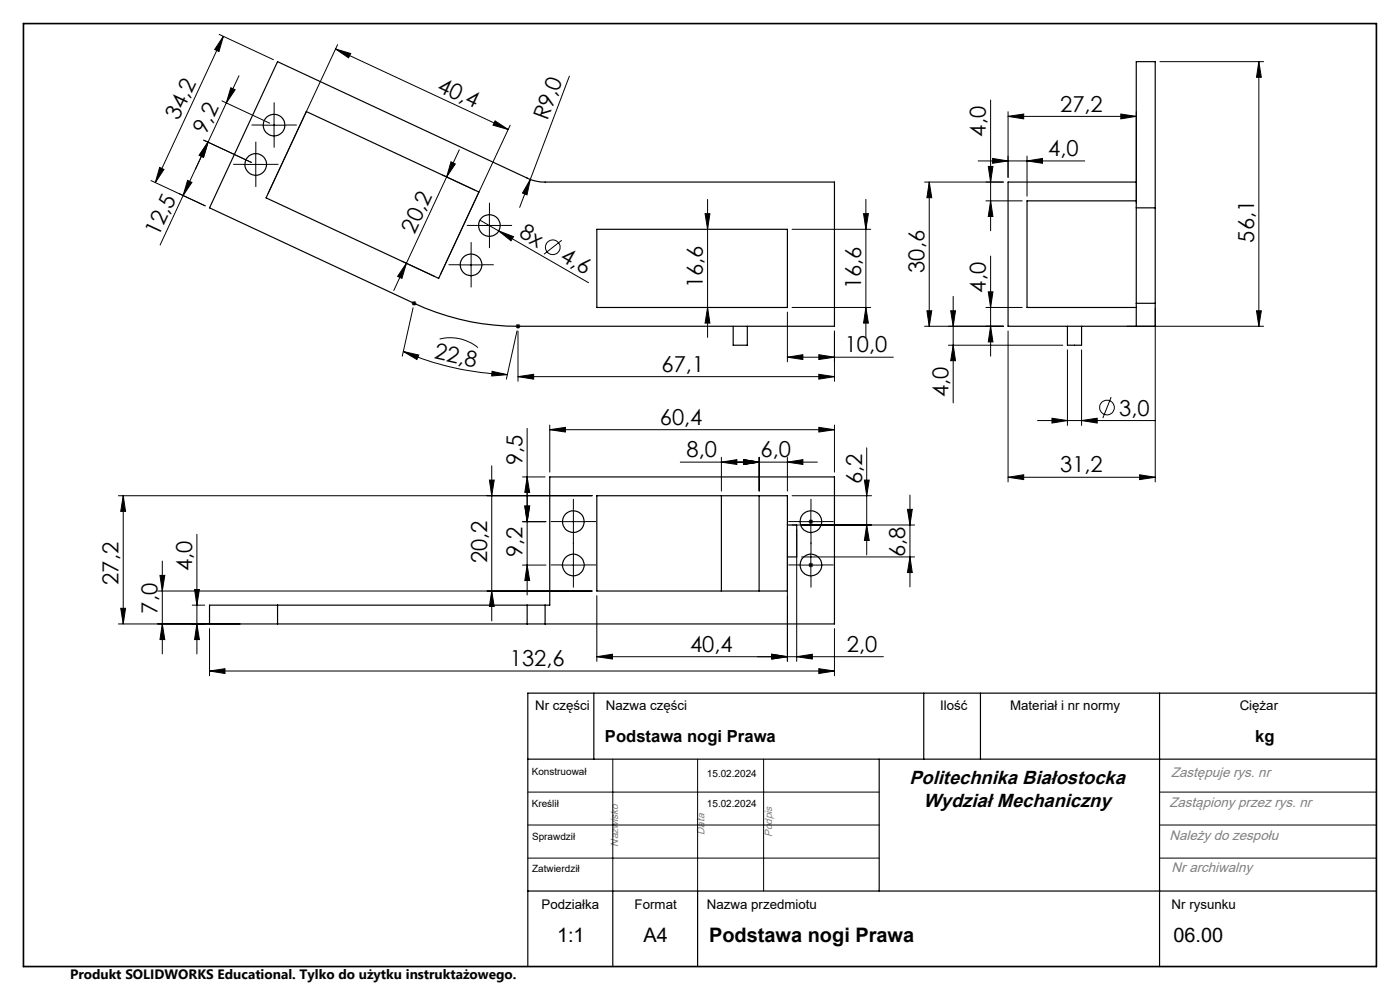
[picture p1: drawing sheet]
<svg xmlns="http://www.w3.org/2000/svg" width="297mm" height="210mm" viewBox="0 0 297 210" stroke-linecap="round" stroke-linejoin="round" font-family="sans-serif">
<g fill="none" stroke="#000" stroke-width=".25">
<path d="M58.9 13.1l52.9 24.7a8.7 8.7 0 0 0 3.8 .8h61.4v30.6h-67.1a51.5 51.5 0 0 1-22.1-4.9l-43.3-20.2zM65 23.7l36.6 17-8.5 18.3-36.7-17zM241.1 38.6h-27.2v30.6h31.2v-4.9M126.6 48.6h40.4v16.6h-40.4zM241.1 42.6h-23.2v22.6h23.2M241.1 44.1h4M155.5 69.2v4h3v-4M226.4 69.2v4h3v-4M241.1 64.3v4.9M241.1 64.3v-51.2h4v51.2M241.1 64.3h4M126.6 105.2h40.4v20.2h-40.4z"/>
<path d="M153 105.2v20.2M161 105.2v20.2M167 111.4h2v6.7h-2M58.9 128.4v4M111.8 132.4h3.8M111.8 128.4h3.8M111.8 128.4h-67.4v4h67.4M111.8 128.4v4M115.6 128.4h1v-27.2h60.4v31.2h-61.4M115.6 128.4v4M126 147v14M196 147v14"/>
<path d="M208 147v14M246 147v58M292 147h-180v58M112 161h180M186.5 161v28M112 189h180M130 189v16M148 189v16"/>
<circle cx="54.2" cy="34.9" r="2.3"/>
<circle cx="58.1" cy="26.5" r="2.31"/>
<circle cx="99.9" cy="56.2" r="2.29"/>
<circle cx="103.8" cy="47.8" r="2.31"/>
<circle cx="121.6" cy="119.9" r="2.3"/>
<circle cx="121.6" cy="110.7" r="2.31"/>
<circle cx="172" cy="110.6" r="2.29"/>
<circle cx="172" cy="119.9" r="2.31"/>
</g>
<g fill="none" stroke="#000" stroke-width=".21">
<path d="M46.5 7.3l11.5 5.4M47.4 7.7l-14.5 31M47.4 7.7l-.9 3.2-1-.4zM49 18.6l.9 .4-1.9 2.8zM50.7 16.1l-6.6 14.1M71.2 10.4l36.6 17.1M71.2 10.4l3.2 1-.5 .9zM71.6 9.5l-14.7 31.6M120.8 16.1l-8.3 22M246.1 13.1h22M267.1 13.1l.5 3.3h-1zM267.1 13.1v56.1"/>
<path d="M32 38.3l11.5 5.4-5.5-2.6M33.9 35.5l.9 .4-1.9 2.8zM39.8 38.3l.9 .4-1.9 2.8zM43.2 29.7l10.1 4.8M44.1 30.2l-.9 3.2-.9-.5zM44.1 30.2l-5.3 11.3M47.1 21.4l10.1 4.7M51.8 34.9h5M54.3 32.4v5M55.6 26.6h5M58.1 24.1v4.9M93.8 37.1l6.9 3.2"/>
<path d="M95.7 34.3l.9 .5-1.8 2.7zM97.4 31.8l-11.2 24M105 25.6l2.8 1.9-3.2-.9zM108.2 26.6l-14.7 31.5M112.5 38.1l-.7 3.2-1-.4zM112.5 38.1l-2.3 5.9M196.1 38.6h16.8M197.1 38.6l.6 3.3h-1.1zM197.1 38.6v30.6M207.5 34.1h22.6M209.7 35.3h.9l-.5 3.3zM210.1 21.2v27.8"/>
<path d="M210.6 33.6l3.3 .5-3.3 .5zM213.9 24.7l3.3-.5v1zM213.9 23.7v13.9M213.9 24.7h27.2M217.9 34.1l3.3-.5v1zM217.9 33.1v8.5M237.8 24.2l3.3 .5-3.3 .5zM241.1 23.7v19.4M38.8 41.5l-4.8 10.5M85.3 55.4l6.9 3.2M86.2 55.8l-2.7 5.8M86.2 55.8l-.9 3.2-1-.4z"/>
<path d="M97.4 56.2h5M99.9 53.7v5M101.3 47.8h5M101.8 46.7l4 2.3M103.8 45.3v5M105.8 49l3.1 1.2-.5 .9zM105.8 49l19 11M119.2 51l-3.8 2.9M149.6 45.3h1l-.5 3.3zM150.1 42.3v29.3M168 48.6h16.7M183.2 45.3h1l-.5 3.3z"/>
<path d="M183.7 42.3v29.3M209.2 42.6h7.7M210.1 42.6l.5 3.3h-.9zM210.1 54.3v21.3M85.6 74.6l3.2 .7-.4 1zM85.6 74.6a62.4 62.4 0 0 0 22 4.9M87.3 64.3h1M87.5 64l.7 .7M87.6 65.3l-2.3 10.3M87.8 63.8v1M88.2 64l-.7 .7M93.3 71.9a9.1 9.1 0 0 1 8.1 1.9"/>
<path d="M104.4 78.8l3.2 .7-3.3 .3zM109.4 69.2h1M109.5 68.9l.7 .7M109.7 70.2l-2.3 10.2M109.9 79.9l3.3-.5v1zM109.9 68.7v1M109.9 70.2v10.7M109.9 79.9h67.1M110.2 68.9l-.7 .7M150.1 65.2l.5 3.3h-1zM167 75.8l3.3-.6v1.1zM167 66.2v10.6"/>
<path d="M167 75.8h22.5M168 65.2h16.7M173.7 79.4l3.3 .5-3.3 .5zM173.7 75.2l3.3 .6-3.3 .5zM177 70.2v10.7M183.7 65.2l.5 3.3h-1zM196.1 69.2h16.8M196.6 65.9h1.1l-.6 3.3zM201.2 73.2h24.3M201.7 65.9h1l-.5 3.3zM202.2 73.2l.5 3.3h-1zM202.2 62.9v22.6"/>
<path d="M209.2 65.2h7.7M209.7 61.9h.9l-.5 3.3zM210.1 69.2l.5 3.3h-.9zM213.9 70.2v32M226.4 74.2v16M229.4 74.2v16M239.1 69.2h29M245.1 65.3v36.9M266.6 65.9h1l-.5 3.3zM104.3 98.8v32.9M111.8 90.9v35.3M116.6 91.1l3.3-.4v.9z"/>
<path d="M116.6 90.2v9.9M116.6 91.1h60.4M144.3 98h29.1M153 98l3.3-.5v1zM153 97v7.2M157.7 97.5l3.3 .5-3.3 .5zM161 97v7.2M167 98l3.3-.5v1zM167 97v7.2M173.7 90.7l3.3 .4-3.3 .5zM177 90.2v9.9M183.9 95v22.7"/>
<path d="M220.1 89.2h25M223.2 88.7l3.2 .5-3.2 .5zM229.4 89.2l3.4-.5v1zM235.7 84.2l-1.7 4.5M25.1 105.2h100.5M26.1 105.2l.5 3.3h-1zM26.1 105.2v27.2M34.4 119v19.7M41.8 113.3v25.4M103.8 101.8h1l-.5 3.4zM110.8 119.9h5M110.8 110.7h5"/>
<path d="M110.8 101.2h4.8M111.3 107.3h1.1l-.6 3.4zM111.8 101.2l.6 3.2h-1.1zM111.8 119.9l.6 3.2h-1.1zM119.1 119.9h5M119.1 110.7h5M121.6 108.2v5M121.6 117.4v4.9M167 112.4v27.9M168 111.4h26M168 105.2h16.9M169 112.4v27.9"/>
<path d="M169.5 119.9h5M169.5 110.7h5M170 118.1h24M171.7 119.5l.7 .7M171.7 110.3l.7 .7M172 108.2v5M172 117.4v4.9M172.4 119.5l-.7 .7M172.4 110.3l-.7 .7M183.4 101.8h1l-.5 3.4zM183.9 111.4l.5 3.2h-1zM192.5 108h1l-.5 3.4z"/>
<path d="M193 105v19.5M193 118.1l.5 3.4h-1zM213.9 101.2l3.3-.5v1zM213.9 101.2h31.2M241.8 100.7l3.3 .5-3.3 .5zM25.1 132.4h25.8M25.6 129h1l-.5 3.4zM33.4 125.4h92.2M33.9 122.1h1.1l-.6 3.3zM34.4 132.4l.6 3.3h-1.1zM40.8 128.4h2.6M41.3 125.1h1l-.5 3.3z"/>
<path d="M41.8 132.4l.5 3.3h-1zM44.4 133.3v10.1M104.3 125.4l.5 3.2h-1zM126.6 139.3l3.3-.5v1zM126.6 139.3h60.8M126.6 126.4v13.9M163.7 138.8l3.3 .5-3.3 .5zM169 139.3l3.3-.5v1zM177 133.3v10.1M44.4 142.3l3.3-.5v1.1zM44.4 142.3h132.6M173.7 141.8l3.3 .5-3.3 .6z"/>
<path d="M112 168h74.5M112 175h74.5M130 161v28M148 161v28M162 161v28M246 168h46M246 175h46M112 182h74.5M246 182h46"/>
<circle cx="117.3" cy="52.5" r="1.56"/>
<circle cx="234.8" cy="86.4" r="1.55"/>
</g>
<g fill="none" stroke="#000" stroke-width=".21" stroke-dasharray="15.2 1.3 1.3 1.3" stroke-linecap="butt">
<path d="M51.8 34.9h-2.3M54.3 32.4v-2.3M54.3 37.4v2.3M55.7 26.5h-2.3M56.8 34.9h2.3M58.2 24v-2.3M58.2 29v2.3M60.7 26.5h2.3M97.4 56.2h-2.3M99.9 53.7v-2.3M99.9 58.7v2.3M101.3 47.8h-2.3"/>
<path d="M102.4 56.2h2.3M103.8 45.3v-2.3M103.8 50.3v2.3M106.3 47.8h2.3M119.1 110.6h-2.3M119.1 119.8h-2.3M121.6 108.1v-2.3M121.6 113.1v2.3M121.6 117.3v-2.3M124.1 110.6h2.3M124.1 119.8h2.3M169.5 119.8h-2.3"/>
<path d="M169.5 110.6h-2.3M172 117.3v-2.3M172 108.1v-2.3M172 113.1v2.3M174.5 119.8h2.3M174.5 110.6h2.3M121.6 122.3v2.3M172 122.3v2.3"/>
</g>
<path d="M5 5h287v200h-287z" fill="none" stroke="#000" stroke-width=".35"/>
<g fill="#000">
<path d="M112.5 38.1l-.7 3.2-1-.4zM105.8 49l3.1 1.2-.5 .9z"/>
<path d="M71.2 10.4l3.2 1-.5 .9zM105 25.6l2.8 1.9-3.2-.9z"/>
<path d="M49 18.6l.9 .4-1.9 2.8zM44.1 30.2l-.9 3.2-.9-.5zM47.4 7.7l-.9 3.2-1-.4zM33.9 35.5l.9 .4-1.9 2.8z"/>
<path d="M217.9 34.1l3.3-.5v1zM210.6 33.6l3.3 .5-3.3 .5z"/>
<path d="M39.8 38.3l.9 .4-1.9 2.8zM44.1 30.2l-.9 3.2-.9-.5z"/>
<path d="M86.2 55.8l-.9 3.2-1-.4zM95.7 34.3l.9 .5-1.8 2.7z"/>
<path d="M149.6 45.3h1l-.5 3.3zM150.1 65.2l.5 3.3h-1zM41.3 125.1h1l-.5 3.3zM41.8 132.4l.5 3.3h-1zM33.9 122.1h1.1l-.6 3.3zM34.4 132.4l.6 3.3h-1.1zM26.1 105.2l.5 3.3h-1zM25.6 129h1l-.5 3.4zM111.8 101.2l.6 3.2h-1.1zM111.3 107.3h1.1l-.6 3.4zM103.8 101.8h1l-.5 3.4zM104.3 125.4l.5 3.2h-1z"/>
<path d="M183.2 45.3h1l-.5 3.3zM183.7 65.2l.5 3.3h-1z"/>
<path d="M210.1 42.6l.5 3.3h-.9zM209.7 35.3h.9l-.5 3.3z"/>
<path d="M85.6 74.6l3.2 .7-.4 1zM104.4 78.8l3.2 .7-3.3 .3z"/>
<path d="M109.9 79.9l3.3-.5v1zM173.7 79.4l3.3 .5-3.3 .5z"/>
<path d="M167 75.8l3.3-.6v1.1zM173.7 75.2l3.3 .6-3.3 .5zM44.4 142.3l3.3-.5v1.1zM173.7 141.8l3.3 .5-3.3 .6zM116.6 91.1l3.3-.4v.9zM173.7 90.7l3.3 .4-3.3 .5zM126.6 139.3l3.3-.5v1zM163.7 138.8l3.3 .5-3.3 .5zM153 98l3.3-.5v1zM157.7 97.5l3.3 .5-3.3 .5zM157.7 97.5l3.3 .5-3.3 .5zM167 98l3.3-.5v1z"/>
<path d="M196.6 65.9h1.1l-.6 3.3zM197.1 38.6l.6 3.3h-1.1z"/>
<path d="M201.7 65.9h1l-.5 3.3zM202.2 73.2l.5 3.3h-1zM209.7 61.9h.9l-.5 3.3zM210.1 69.2l.5 3.3h-.9z"/>
<path d="M223.2 88.7l3.2 .5-3.2 .5zM229.4 89.2l3.4-.5v1zM213.9 24.7l3.3-.5v1zM237.8 24.2l3.3 .5-3.3 .5zM213.9 101.2l3.3-.5v1zM241.8 100.7l3.3 .5-3.3 .5z"/>
<path d="M111.8 119.9l.6 3.2h-1.1zM111.3 107.3h1.1l-.6 3.4zM193 118.1l.5 3.4h-1zM192.5 108h1l-.5 3.4zM183.9 111.4l.5 3.2h-1zM183.4 101.8h1l-.5 3.4zM266.6 65.9h1l-.5 3.3zM267.1 13.1l.5 3.3h-1z"/>
<path d="M169 139.3l3.3-.5v1zM163.7 138.8l3.3 .5-3.3 .5z"/>
</g>
<g font-size="4.7">
<text x="92.5" y="19.2" transform="rotate(25 92.5 19.2)">40,4</text>
<text x="224.9" y="23.7">27,2</text>
<text x="37.9" y="25.7" transform="rotate(-65 37.9 25.7)">34,2</text>
<text x="43.8" y="28.6" transform="rotate(-65 43.8 28.6)">9,2</text>
<text x="116.1" y="25.7" transform="rotate(-70 116.1 25.7)">R9,0</text>
<text x="209.2" y="29" transform="rotate(-90 209.2 29)">4,0</text>
<text x="222.4" y="33.1">4,0</text>
<text x="33.6" y="50.3" transform="rotate(-65 33.6 50.3)">12,5</text>
<text x="88" y="49.7" transform="rotate(-65 88 49.7)">20,2</text>
<text x="109.9" y="50.1" transform="rotate(30 109.9 50.1)">8x</text>
<text x="266.1" y="51.4" transform="rotate(-90 266.1 51.4)">56,1</text>
<text x="118.7" y="55.2" transform="rotate(30 118.7 55.2)">4,6</text>
<text x="196.1" y="57.9" transform="rotate(-90 196.1 57.9)">30,6</text>
<text x="149.1" y="61.1" transform="rotate(-90 149.1 61.1)">16,6</text>
<text x="182.7" y="61.4" transform="rotate(-90 182.7 61.4)">16,6</text>
<text x="209.2" y="62.1" transform="rotate(-90 209.2 62.1)">4,0</text>
<text x="92" y="76" transform="rotate(13 92 76)">22,8</text>
<text x="179.2" y="74.7">10,0</text>
<text x="140.3" y="78.9">67,1</text>
<text x="201.2" y="84.2" transform="rotate(-90 201.2 84.2)">4,0</text>
<text x="237.4" y="88.1">3,0</text>
<text x="140" y="90.1">60,4</text>
<text x="110.8" y="98.6" transform="rotate(-90 110.8 98.6)">9,5</text>
<text x="145.6" y="97">8,0</text>
<text x="161.4" y="97">6,0</text>
<text x="224.9" y="100.2">31,2</text>
<text x="182.9" y="102.7" transform="rotate(-90 182.9 102.7)">6,2</text>
<text x="103.3" y="119.5" transform="rotate(-90 103.3 119.5)">20,2</text>
<text x="110.8" y="118.2" transform="rotate(-90 110.8 118.2)">9,2</text>
<text x="192" y="118.2" transform="rotate(-90 192 118.2)">6,8</text>
<text x="25.1" y="124" transform="rotate(-90 25.1 124)">27,2</text>
<text x="40.8" y="121.1" transform="rotate(-90 40.8 121.1)">4,0</text>
<text x="33.4" y="130.2" transform="rotate(-90 33.4 130.2)">7,0</text>
<text x="108.2" y="141.3">132,6</text>
<text x="146.4" y="138.3">40,4</text>
<text x="179.7" y="138.3">2,0</text>
</g>
<g font-size="4.2">
<text x="118.2" y="199.8">1:1</text>
<text x="136.5" y="199.8">A4</text>
<text x="150.4" y="199.8">Podstawa nogi Prawa</text>
<text x="248.9" y="199.8">06.00</text>
</g>
<g font-size="4">
<text x="192.9" y="166.2">Politechnika Białostocka</text>
<text x="195.9" y="171.1">Wydział Mechaniczny</text>
</g>
<g font-size="3.5">
<text x="128.3" y="157.5">Podstawa nogi Prawa</text>
<text x="266.3" y="157.4">kg</text>
</g>
<g font-size="2.9" fill="#808080">
<text x="248.4" y="164.9">Zastępuje rys. nr</text>
<text x="248.1" y="171.2">Zastąpiony przez rys. nr</text>
<text x="248.1" y="178.1">Należy do zespołu</text>
<text x="248.6" y="185">Nr archiwalny</text>
</g>
<text font-size="2.9" x="14.9" y="207.6">Produkt SOLIDWORKS Educational. Tylko do użytku instruktażowego.</text>
<g font-size="2.8">
<text x="113.5" y="150.6">Nr części</text>
<text x="128.5" y="150.6">Nazwa części</text>
<text x="199.4" y="150.6">Ilość</text>
<text x="214.3" y="150.6">Materiał i nr normy</text>
<text x="263" y="150.6">Ciężar</text>
<text x="114.9" y="192.9">Podziałka</text>
<text x="134.6" y="192.9">Format</text>
<text x="150" y="192.9">Nazwa przedmiotu</text>
<text x="248.6" y="192.9">Nr rysunku</text>
</g>
<g font-size="2.2" fill="#808080">
<text x="131.1" y="179.6" transform="rotate(-90 131.1 179.6)">Nazwisko</text>
<text x="149.4" y="177.1" transform="rotate(-90 149.4 177.1)">Data</text>
<text x="163.8" y="177.6" transform="rotate(-90 163.8 177.6)">Podpis</text>
</g>
<g font-size="2.1">
<text x="112.8" y="164.3">Konstruował</text>
<text x="150" y="164.9">15.02.2024</text>
<text x="112.8" y="171.2">Kreślił</text>
<text x="150" y="171.2">15.02.2024</text>
<text x="112.9" y="178.1">Sprawdził</text>
<text x="112.9" y="185">Zatwierdził</text>
</g>
</svg>
